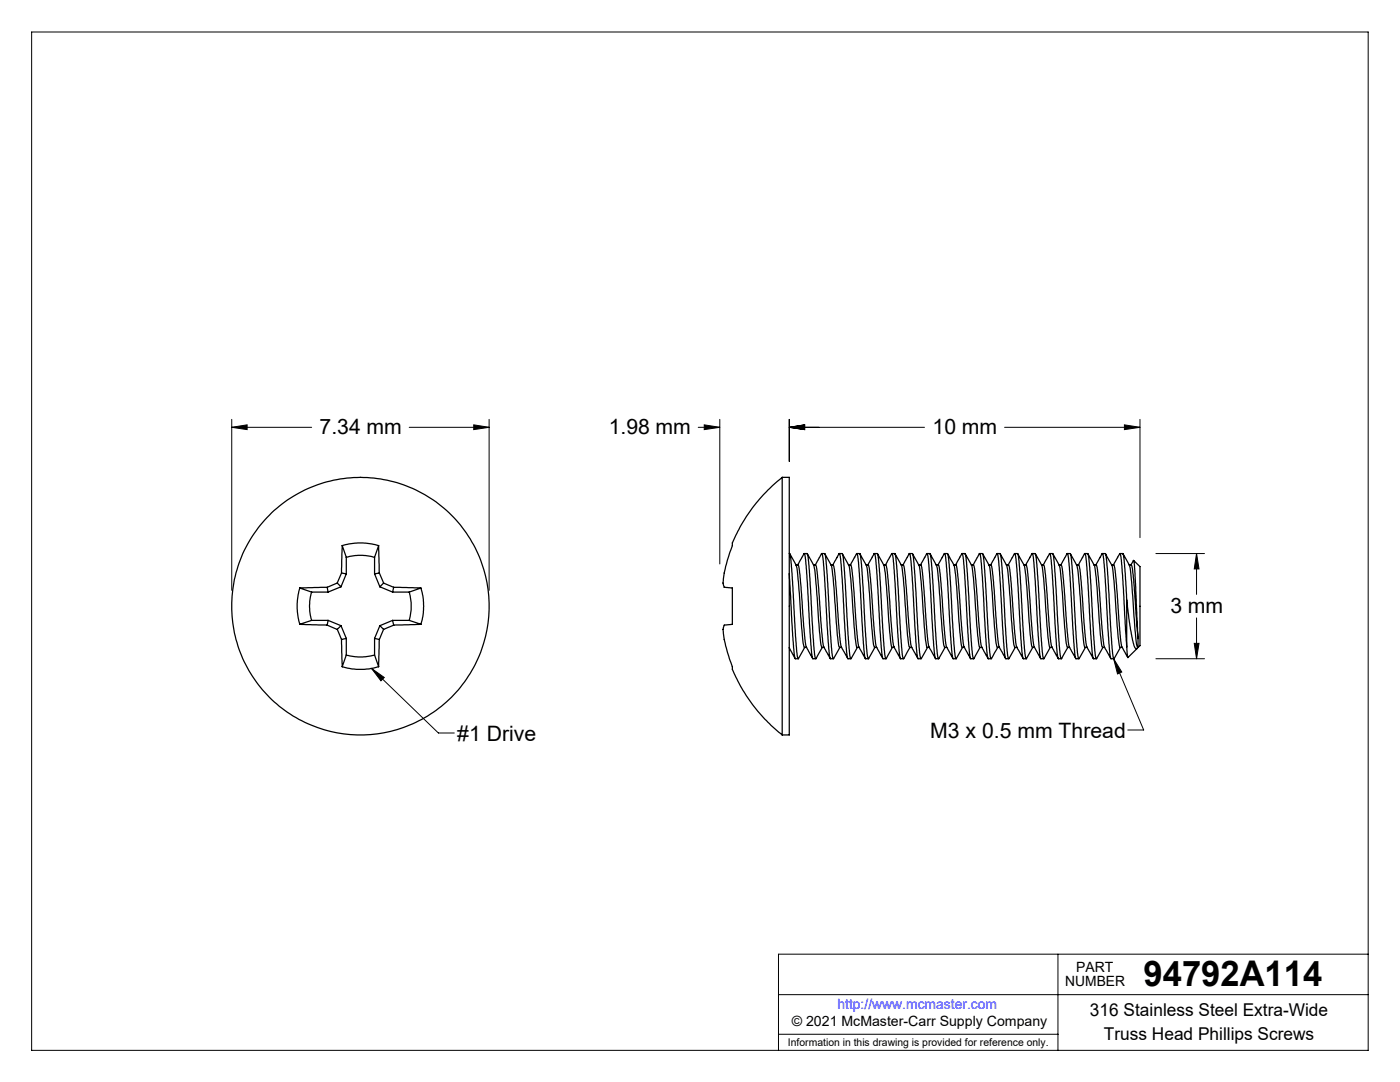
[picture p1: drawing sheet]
<svg xmlns="http://www.w3.org/2000/svg" width="279mm" height="216mm" viewBox="0 0 279 216" stroke-linecap="round" stroke-linejoin="round" font-family="sans-serif">
<g fill="none" stroke="#000" stroke-width=".2">
<path d="M6.3 6.4h266.7v203.2h-266.7zM46.2 85.3l3.1-.5v.9zM46.2 83.7v34.1M46.2 85.3h16M81.7 85.3h15.9M94.5 84.8l3.1 .5-3.1 .4zM97.6 83.7v34.1M139.3 85.3h4.4M140.5 84.8l3.2 .5-3.2 .4zM143.7 83.7v28.8M157.5 85.3l3.1-.5v.9zM157.5 85.3h27"/>
<path d="M157.5 83.7v8.4M200.5 85.3h27M224.4 84.8l3.1 .5-3.1 .4zM227.5 83.7v23.6M230.7 110.5h9.7M238.8 110.5l.5 3h-1zM238.8 110.5v8.1M74.2 133.4l2.5 1.8-.7 .7zM74.2 133.4l13.3 12.9h3.2M222.2 131.4l1.7 2.7-.9 .4zM222.2 131.4l6 14.3h-3.1M230.7 131.4h9.7"/>
<path d="M238.3 128.4h1l-.5 3zM238.8 123.3v8.1M155.4 198.5h117.6M211.1 190.4v19.2M273 190.4h-117.6v19.2M155.4 206.4h55.7"/>
</g>
<g fill="#000">
<path d="M46.2 85.3l3.1-.5v.9zM94.5 84.8l3.1 .5-3.1 .4zM238.8 110.5l.5 3h-1zM238.3 128.4h1l-.5 3zM140.5 84.8l3.2 .5-3.2 .4zM157.5 85.3l3.1-.5v.9zM157.5 85.3l3.1-.5v.9zM224.4 84.8l3.1 .5-3.1 .4z"/>
<path d="M74.2 133.4l2.5 1.8-.7 .7zM222.2 131.4l1.7 2.7-.9 .4z"/>
</g>
<g fill="none" stroke="#000" stroke-width=".25">
<path d="M156.1 95.2a31.9 31.9 0 0 0-9.9 13.3v.3a23.3 23.3 0 0 0-1.8 7.9 .68 .68 0 0 0 .9 .6h.2a.55 .55 0 0 1 .6 .1 .55 .55 0 0 1 .1 .7v5.7a.55 .55 0 0 1-.1 .7 .55 .55 0 0 1-.6 .1l-.4 .1a.65 .65 0 0 0-.8 .8 32.3 32.3 0 0 0 1.9 7.8 31.6 31.6 0 0 0 9.9 13.3M156.1 95.2v51.4M156.1 95.2h1.4v51.4h-1.4M59.8 117.3a12.6 12.6 0 0 0 0 7.3M59.8 117.3l2.4 .8M62.2 118.1a9.6 9.6 0 0 0 0 5.7M62.2 118.1h3.3M65.3 117.2l-5.5 .1M65.3 117.2l.2 .9M67.3 116.3l-2 .9M67.3 116.3l.8 .8M68.1 117.1l-2.6 1"/>
<path d="M68.2 114.3l-.9 2M68.2 114.3l.9 .2M68.3 108.9a12.7 12.7 0 0 1 7.3 0M68.3 108.9l-.1 5.4M68.3 108.9l.8 2.3M69.1 111.2a10.5 10.5 0 0 1 5.7 0M69.1 114.5l-1 2.6M69.1 111.2v3.3M74.8 114.5l1 2.6M74.8 111.2v3.3M75.6 108.9l.1 5.4M75.6 108.9l-.8 2.3"/>
<path d="M75.7 114.3l.9 2M75.7 114.3l-.9 .2M75.8 117.1l2.6 1M76.6 116.3l2 .9M76.6 116.3l-.8 .8M78.4 118.1h3.3M78.6 117.2l5.4 .1M78.6 117.2l-.2 .9M81.7 118.1a10.5 10.5 0 0 1 0 5.7M84 117.3a11.9 11.9 0 0 1 0 7.3M84 117.3l-2.3 .8M157.5 110.5a4.1 4.1 0 0 1 .4 2.2l.8 14.2 .3 3.1 .3 1.4 1.3-2.2"/>
<path d="M157.5 114.4l1 16.2 .2 .8h.6M157.6 110.5l.3 .6a6.9 6.9 0 0 1 1.4 4.6l.6 7.9a21 21 0 0 0 .6 5.6h.5M158.9 112.7a.45 .45 0 0 1 .4 .1 .45 .45 0 0 1 .2 .5l1.1 13.9a6.5 6.5 0 0 0 1.3 3.6l.3 .6M159.2 112.7l1.3-2.2 .2 .7 .3 2.7 1 16.3 .2 1.2h.6M160.5 110.5h.6l.2 .7 1.1 17.5 .2 2.3 .2 .4 1.3-2.2M161.1 110.5a9 9 0 0 1 1.7 5.9l.6 7.5a18.1 18.1 0 0 0 .7 5.3M162.3 112.7h.2a.53 .53 0 0 1 .5 .7l1.1 13.6a6.9 6.9 0 0 0 1.3 3.8l.3 .6M162.7 112.7l1.3-2.2a14.1 14.1 0 0 1 .5 4.4l1 15.5 .2 1h.6M164 110.5h.6l.3 1.3 .9 16.3 .3 2.6 .2 .7 1.3-2.2M164.6 110.5l.6 1.1a6.1 6.1 0 0 1 1.1 3.6l.6 9a16.8 16.8 0 0 0 .7 5M165.8 112.7h.2a.68 .68 0 0 1 .5 .9l1.1 13.6a6.5 6.5 0 0 0 1.2 3.6l.4 .6M166.2 112.7l1.3-2.2a8.1 8.1 0 0 1 .5 3.4l.9 16.1 .3 1.4h.6"/>
<path d="M167.5 110.5h.6l.2 .9 .9 15.1 .4 4.2 .2 .7 1.3-2.2M168.1 110.5l.3 .6a5.1 5.1 0 0 1 1.2 2.8l.8 10.1a21.5 21.5 0 0 0 .7 5.2M169.3 112.7h.5M169.7 112.7l1.3-2.2 .4 3.1 1.1 17 .2 .8h.6M169.8 112.7l.2 .6 .2 2.1 .9 11.8a6.5 6.5 0 0 0 1.2 3.6l.4 .6M171 110.5h.6l.3 1.5 1.1 17.5a2.87 2.87 0 0 0 .4 1.9l1.2-2.2M171.6 110.5l.3 .6a6.7 6.7 0 0 1 1.4 4.6l.6 8a21 21 0 0 0 .7 5.5M172.9 112.7h.3M173.2 112.7l1.3-2.2 .2 .7 .3 2.7 1 16.3 .2 1.2h.6M173.2 112.7l.3 .7 .2 2.2 .9 11.4a7.5 7.5 0 0 0 1.3 3.9l.3 .5M174.5 110.5h.6l.2 1.1 1 16.2 .3 2.8 .2 .8 1.3-2.2M175.1 110.5a9 9 0 0 1 1.7 6l.6 7.5a20.5 20.5 0 0 0 .6 5.2"/>
<path d="M176.4 112.7h.3M176.7 112.7l1.3-2.2 .3 .9 .2 2.5 .9 15.9 .3 1.6h.6M176.7 112.7l.3 .9 .3 2.3 .8 11.3a6.5 6.5 0 0 0 1.3 3.6l.3 .6M178 110.5h.6l.2 .7 1 16 .3 3.4 .2 .8 1.3-2.2M178.6 110.5l.6 1.1a6.1 6.1 0 0 1 1.1 3.7l.6 9a16.8 16.8 0 0 0 .7 4.9h.4M179.8 112.7h.4M180.2 112.7l1.3-2.2a14.1 14.1 0 0 1 .5 4.4l1 15.5 .2 1h.6M180.2 112.7l.2 .4 .3 2 .9 11.9a6.9 6.9 0 0 0 1.3 3.8l.3 .6M181.5 110.5h.6l.2 .9 1 16.7 .3 2.6 .2 .7 1.3-2.2M182.1 110.5l.3 .6a5.1 5.1 0 0 1 1.2 2.8l1.1 13.9 .3 1.4h.5M183.3 112.7h.2a.68 .68 0 0 1 .5 .9l1.1 13.6a6.5 6.5 0 0 0 1.2 3.6l.4 .6M183.7 112.7l1.3-2.2a8.1 8.1 0 0 1 .5 3.4l.9 16.1 .3 1.4h.6"/>
<path d="M185 110.5h.6l.2 .9 1 16.1 .2 2.9 .3 1 1.3-2.2M185.6 110.5l.3 .6a6.9 6.9 0 0 1 1.4 4.6l.6 8.1a20.1 20.1 0 0 0 .7 5.4h.3M186.8 112.7a.53 .53 0 0 1 .6 .2 .53 .53 0 0 1 .1 .5l1.1 13.6a7.5 7.5 0 0 0 1.3 3.9l.3 .5M187.2 112.7l1.3-2.2 .2 .7 .2 2.4 1.1 17 .2 .8h.6M188.5 110.5h.6l.2 1.1 1.1 16.8 .4 3 1.3-2.2M189.1 110.5a9.2 9.2 0 0 1 1.8 6l.5 7.5a20.5 20.5 0 0 0 .7 5.2h.4M190.4 112.7a.45 .45 0 0 1 .4 .1 .45 .45 0 0 1 .2 .5l1.1 13.9a6.5 6.5 0 0 0 1.3 3.6l.3 .6M190.7 112.7l1.3-2.2 .2 .7 .3 2.7 1 16.3 .2 1.2h.6M192 110.5h.6l.2 .7 1 16.6 .3 2.8 .2 .8 1.3-2.2M192.6 110.5l.3 .6a5.3 5.3 0 0 1 1.2 2.7l.8 10a24.7 24.7 0 0 0 .6 5.4h.5M193.9 112.7h.4l.2 .9 1.1 13.4a6.7 6.7 0 0 0 1.2 3.8l.4 .6M194.2 112.7l1.3-2.2 .3 .9 .3 3.9 .8 14.5 .3 1.6h.6"/>
<path d="M195.5 110.5h.6l.3 1.3 .9 15.4 .2 3 .3 1.2 1.3-2.2M196.1 110.5l.3 .6a6.6 6.6 0 0 1 1.4 4.4l.9 12.3 .3 1.4h.5M197.3 112.7l.5 .1 .2 .8 1.1 13.6a6.5 6.5 0 0 0 1.2 3.6l.4 .6M197.7 112.7l1.3-2.2a14.1 14.1 0 0 1 .5 4.4l1 15.5 .2 1h.6M199 110.5h.6l.2 .9 1 16.7 .3 2.6 .2 .7 1.3-2.2M199.6 110.5a8.6 8.6 0 0 1 1.7 5.8l.6 7.5a20.7 20.7 0 0 0 .7 5.4h.4M200.8 112.7h.2a.68 .68 0 0 1 .5 .9l1.1 13.6a6.5 6.5 0 0 0 1.2 3.6l.4 .6M201.2 112.7l1.3-2.2 .5 3.1 .9 16.4 .3 1.4h.6M202.5 110.5h.6l.3 1.5 .9 15.5 .2 2.9 .3 1 1.3-2.2M203.1 110.5a9.4 9.4 0 0 1 1.8 6.1l.5 7.5a19.5 19.5 0 0 0 .7 5.1h.3M204.4 112.7a.55 .55 0 0 1 .6 .7l1.1 13.6a7.5 7.5 0 0 0 1.3 3.9l.3 .5M204.7 112.7l1.3-2.2 .2 .7 .2 2.4 1.1 17 .2 .8h.6"/>
<path d="M206 110.5h.6l.2 1.1 1 15.3 .2 3.1 .3 1.4 1.3-2.2M206.6 110.5l.3 .6a6.7 6.7 0 0 1 1.4 4.3l.6 8.4a23.6 23.6 0 0 0 .6 5.4h.5M207.9 112.7a.45 .45 0 0 1 .4 .1 .45 .45 0 0 1 .2 .5l1.1 13.9a6.5 6.5 0 0 0 1.3 3.6l.3 .6M208.2 112.7l1.3-2.2 .2 .7 .3 2.7 1 16.3 .2 1.2h.6M209.5 110.5h.6l.2 .7 1 16.6 .3 2.8 .2 .8 1.3-2.2M210.1 110.5l.3 .6a6.7 6.7 0 0 1 1.4 4.5l.9 11.9 .1 .9 .3 .8M211.3 112.7h.2a.53 .53 0 0 1 .5 .7l1.1 13.6a6.9 6.9 0 0 0 1.3 3.8l.3 .6M211.7 112.7l1.3-2.2 .5 3.8 1 16.1 .2 1h.6M213 110.5h.6l.3 1.3 .9 15.4 .2 3 .3 1.2 1.3-2.2M213.6 110.5a8.8 8.8 0 0 1 1.7 5.8l.6 7.5a19.8 19.8 0 0 0 .7 5.4M214.8 112.7h.2a.68 .68 0 0 1 .5 .9l1.1 13.6a6.5 6.5 0 0 0 1.2 3.6l.4 .6M215.2 112.7l1.3-2.2a7.3 7.3 0 0 1 .4 3.1l1.1 16.8 .2 1h.6"/>
<path d="M216.5 110.5h.6l.2 .9 .9 15.1 .4 4.2 .2 .7 1.3-2.2M217.1 110.5l.6 1.1a5.9 5.9 0 0 1 1.1 3.5l.6 9a18.5 18.5 0 0 0 .7 5.1M218.3 112.7a.53 .53 0 0 1 .6 .2 .53 .53 0 0 1 .1 .5l1.1 13.8a6.5 6.5 0 0 0 1.2 3.6l.4 .6M218.7 112.7l1.3-2.2 .5 3.1 1 17 .2 .8h.6M220 110.5h.6l.3 1.5 1.1 17.5a2.87 2.87 0 0 0 .4 1.9l1.2-2.2M220.6 110.5l.3 .6a5.2 5.2 0 0 1 1.2 2.8l.8 10a23.6 23.6 0 0 0 .7 5.3M221.9 112.7h.4l.3 1.2 1 13.1a7.5 7.5 0 0 0 1.3 3.9l.2 .3M222.2 112.7l1.3-2.2 .3 1.3 .2 3.1 .9 14.2M223.5 110.5h.6l.1 .3 .7 8.9M224.1 110.5l.3 .6a6.7 6.7 0 0 1 1.4 4.5l.6 8a21.9 21.9 0 0 0 .6 5.6M224.9 119.7l1 7.3a4.8 4.8 0 0 0 .8 2.4l.4-.2M224.9 119.7v9.4"/>
<path d="M225.4 112.7h.4l.2 .9 1.1 13.8M226.2 111.8l-.5 .9M226.2 111.8l.3 2.6 .6 13M226.2 111.8l1.3 1.3v15.7l-.4 .4M59.8 124.6l5.5 .1M62.2 123.8l-2.4 .8M62.2 123.8h3.3M65.3 124.7l2 .9M65.5 123.8l-.2 .9M65.5 123.8l2.6 1M67.3 125.6l.9 2M68.1 124.8l-.8 .8"/>
<path d="M68.1 124.8l1 2.6M68.2 127.6l.1 5.4M68.3 133a12.7 12.7 0 0 0 7.3 0M69.1 130.7a10.5 10.5 0 0 0 5.7 0M69.1 127.4l-.9 .2M69.1 127.4v3.3M69.1 130.7l-.8 2.3M74.8 127.4l.9 .2M74.8 130.7l.8 2.3M74.8 127.4v3.3M75.7 127.6l-.1 5.4M75.8 124.8l.8 .8"/>
<path d="M75.8 124.8l-1 2.6M76.6 125.6l-.9 2M78.4 123.8l-2.6 1M78.4 123.8l.2 .9M78.4 123.8h3.3M78.6 124.7l-2 .9M81.7 123.8l2.3 .8M84 124.6l-5.4 .1M157.5 129.3l1.2 2.1M164.1 129.2h.4M167.6 129.2h.4M171.1 129.2h.3"/>
<path d="M174.6 129.2h.4M178 129.2h.5M213.1 129.2h.4M216.6 129.2h.4M220.1 129.2h.4M223.6 129.2h.3M224.9 129.1l.2 2.1 1.9-1.8M227 129.2h.1M227.1 127.4v1.8"/>
<circle cx="71.9" cy="120.9" r="25.7"/>
</g>
<text font-size="7.1" x="228.2" y="196.8">94792A114</text>
<g font-size="4.2">
<text x="63.8" y="86.6">7.34 mm</text>
<text x="121.5" y="86.7">1.98 mm</text>
<text x="186.1" y="86.7">10 mm</text>
<text x="233.6" y="122.3">3 mm</text>
<text x="91.2" y="147.8">#1 Drive</text>
<text x="185.6" y="147.2">M3 x 0.5 mm Thread</text>
</g>
<g font-size="3.5">
<text x="217.5" y="202.8">316 Stainless Steel Extra-Wide</text>
<text x="220.3" y="207.5">Truss Head Phillips Screws</text>
</g>
<g font-size="2.8">
<text x="212.6" y="196.8">NUMBER</text>
<text x="214.8" y="194">PART</text>
<text x="158" y="204.8">© 2021 McMaster-Carr Supply Company</text>
</g>
<text font-size="2.8" fill="#00f" x="167.1" y="201.4">http://www.mcmaster.com</text>
<text font-size="2.1" x="157.3" y="208.6">Information in this drawing is provided for reference only.</text>
</svg>
